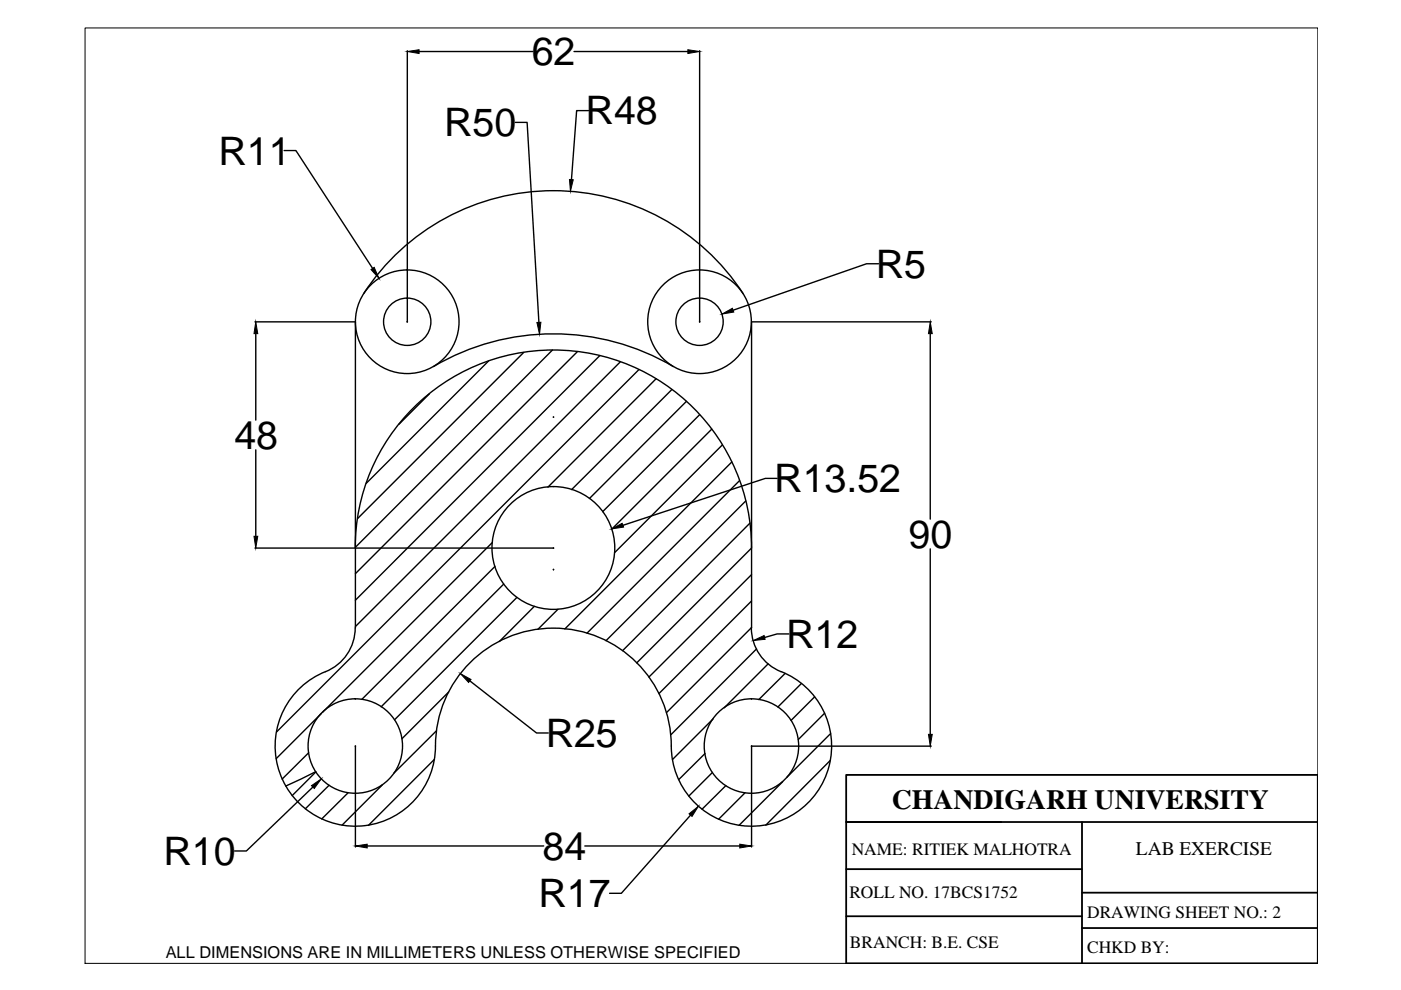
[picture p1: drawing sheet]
<svg xmlns="http://www.w3.org/2000/svg" width="297mm" height="210mm" viewBox="0 0 297 210" stroke-linecap="round" stroke-linejoin="round" font-family="sans-serif">
<!-- layer: thick continuous -->
<path d="M18 5.9h261.4v198.4h-261.4z" fill="none" stroke="#000" stroke-width=".21"/>
<!-- layer: 0 -->
<path d="M179.4 164.3h100v40h-100zM179.4 174.3h100M229.4 174.3v30M179.4 194.3h50M179.4 184.3h50M229.4 189.3h50M229.4 196.8h50" fill="none" stroke="#000" stroke-width=".38"/>
<!-- layer: thick continuous -->
<g fill="none" stroke="#000" stroke-width=".3">
<path d="M86.4 10.8v57.5M88.9 10.9h24.1M121.7 10.9h24.1M148.3 10.8v57.5M60.2 31.9h2.5l16.3 25M109.3 26h2.5l2.5 42.4M124.8 23.5h-2.5l-1.1 14.6M186.3 55.9h-2.6l-28.3 9.9M54.1 68.2h21.2M54.2 70.7v18.4M75.4 68.2v64.9M86.3 68.2h.1"/>
<path d="M103.6 76.5l-26 26M111 74.7l-35.2 35.2M117.1 74.2l-41.7 41.8M122.4 74.5l-47 47.1M127.2 75.4l-51.8 51.9M131.5 76.7l-56.1 56.1M135.5 78.4l-76.9 76.8M142.7 77.7a50.1 50.1 0 0 0-50.8 0M148.3 68.2h.1M157.5 62.2a48 48 0 0 0-80.4 0M159.3 68.2v64.9M159.4 68.2h38"/>
<path d="M197.2 70.7v39.4M54.2 95.4v18.3M91.1 83.5l-6.5 6.5M117.3 88.4h.1M117.3 88.4v.1M139.1 80.3l-22.9 23M142.5 82.6l-21.3 21.2M145.5 85.1l-20.5 20.6M148.3 87.9l-20.5 20.6M150.9 91l-21.2 21.2M153.2 94.3l-22.9 22.9M155.2 98l-35.4 35.4"/>
<path d="M54.1 116.2h63.3M75.3 116.2a42 42 0 0 1 42-42 42 42 0 0 1 42 42l-24.3 24.3M104.4 115l-36 36M117.3 116.2h.1M156.8 101.9l-32.3 32.3M158.1 106.2l-29.6 29.6M159 110.9l-27 27.1M164.8 101.4h-2.5l-30.2 10M197.2 116.4v39.3M75.3 133.1a10 10 0 0 1-6.3 9.3M104.9 120.1l-28.2 28.2M106.8 123.8l-26 26.1"/>
<path d="M109.6 126.7l-25.9 25.9M113.3 128.6l-7.4 7.4M117.3 120.8h.1M117.3 120.7v.1M118.3 129.2l-4.3 4.2M159.3 133.1a10 10 0 0 0 6.3 9.3M159.3 121.8l-21.7 21.8M159.3 127.4l-19.6 19.7M159.3 133.1l-18 18M160.4 137.6l-18.2 18.2M167.3 134.4h-2.5l-2.7 .8M65.4 159.6l-5.6 5.6"/>
<path d="M68.2 151.3l-9.7 9.6M69 142.4a17 17 0 0 0-3.2 29.8 17 17 0 0 0 26.5-14 25 25 0 0 1 25-25 25 25 0 0 1 25 25 17 17 0 0 0 26.6 14 17 17 0 0 0-3.3-29.8M75.4 158.2h-.1M75.4 158.3v21.3M92.5 154.9l-9 9M95.1 146.7l-9.9 9.9M99.6 144.4l14.1 11h2.5M149.5 159.8l-5.6 5.5M151.2 152.4l-8.6 8.6M159.3 158.2h38.1M159.3 158.2v21.4M162.9 140.8l-9.4 9.3"/>
<path d="M166.5 142.8l-5.6 5.5M169.9 144.9l-5 5M172.7 147.7l-5 5M174.8 151.2l-5.6 5.6M176.1 155.5l-9.3 9.3M66.3 166.9l-14.1 13.5h-2.5M66.9 163.6l-6.3 3.1M67 163.7l-5.1 5M69.8 166.5l-5.1 5M73.8 168.1l-5.6 5.6M77.9 179.4h37.4M81.1 166.4l-8.6 8.6"/>
<path d="M92.1 161l-14 14M124 179.4h32.8M146.4 172.8l-14.7 16.6h-2.5M151 163.8l-4.9 5M153.9 166.6l-5.1 5M157.9 168.1l-5.5 5.6M165.9 165.7l-9.2 9.3M176.1 161.2l-13.8 13.8"/>
<circle cx="86.3" cy="68.2" r="11"/>
<circle cx="86.3" cy="68.2" r="5"/>
<circle cx="148.3" cy="68.2" r="11"/>
<circle cx="148.3" cy="68.2" r="5"/>
<circle cx="117.3" cy="116.2" r="13"/>
<circle cx="75.3" cy="158.2" r="10"/>
<circle cx="159.3" cy="158.2" r="10"/>
</g>
<g fill="#000" stroke="#000" stroke-width=".21">
<path d="M86.4 10.9l2.5-.4v.8zM145.8 10.5l2.5 .4-2.5 .4zM120.7 38.1h.8l-.6 2.5zM78.7 57.2l.6-.5 1 2.3zM54.2 68.2l.5 2.5h-.9zM113.8 68.4l.9-.1-.3 2.6zM153.1 66.6l2.2-1.2 .3 .8zM197.2 68.2l.5 2.5h-.8zM53.8 113.7h.9l-.5 2.5zM129.7 112.1l2.2-1.1 .3 .8zM159.7 135.8l2.3-1.1 .2 .9zM97.6 142.8l2.3 1.3-.5 .6z"/>
<path d="M196.9 155.7h.8l-.5 2.5zM66 166.6l2.1-1.5-1.5 2.1zM75.4 179.4l2.5-.4v.8zM146.1 172.6l2-1.7-1.4 2.2zM156.8 179l2.5 .4-2.5 .4z"/>
</g>
<g font-size="8.3">
<text x="112.7" y="13.9">62</text>
<text x="94.2" y="28.9">R50</text>
<text x="124.2" y="26.4">R48</text>
<text x="46.3" y="34.9">R11</text>
<text x="185.7" y="58.9">R5</text>
<text x="49.7" y="95.2">48</text>
<text x="164.2" y="104.4">R13.52</text>
<text x="192.6" y="116.2">90</text>
<text x="166.7" y="137.4">R12</text>
<text x="115.7" y="158.4">R25</text>
<text x="34.7" y="183.3">R10</text>
<text x="115" y="182.3">84</text>
<text x="114.2" y="192.4">R17</text>
</g>
<text font-size="5.9" x="189.1" y="171.5">CHANDIGARH UNIVERSITY</text>
<text font-size="4.1" x="240.8" y="181.3">LAB EXERCISE</text>
<g font-size="3.7">
<text x="180.6" y="181.3">NAME: RITIEK MALHOTRA</text>
<text x="180.1" y="190.5">ROLL NO. 17BCS1752</text>
<text x="230.5" y="194.7">DRAWING SHEET NO.: 2</text>
<text x="180.2" y="201.1">BRANCH: B.E. CSE</text>
<text x="230.5" y="202.1">CHKD BY:</text>
</g>
<text font-size="3.5" x="35.1" y="203.2">ALL DIMENSIONS ARE IN MILLIMETERS UNLESS OTHERWISE SPECIFIED</text>
</svg>
